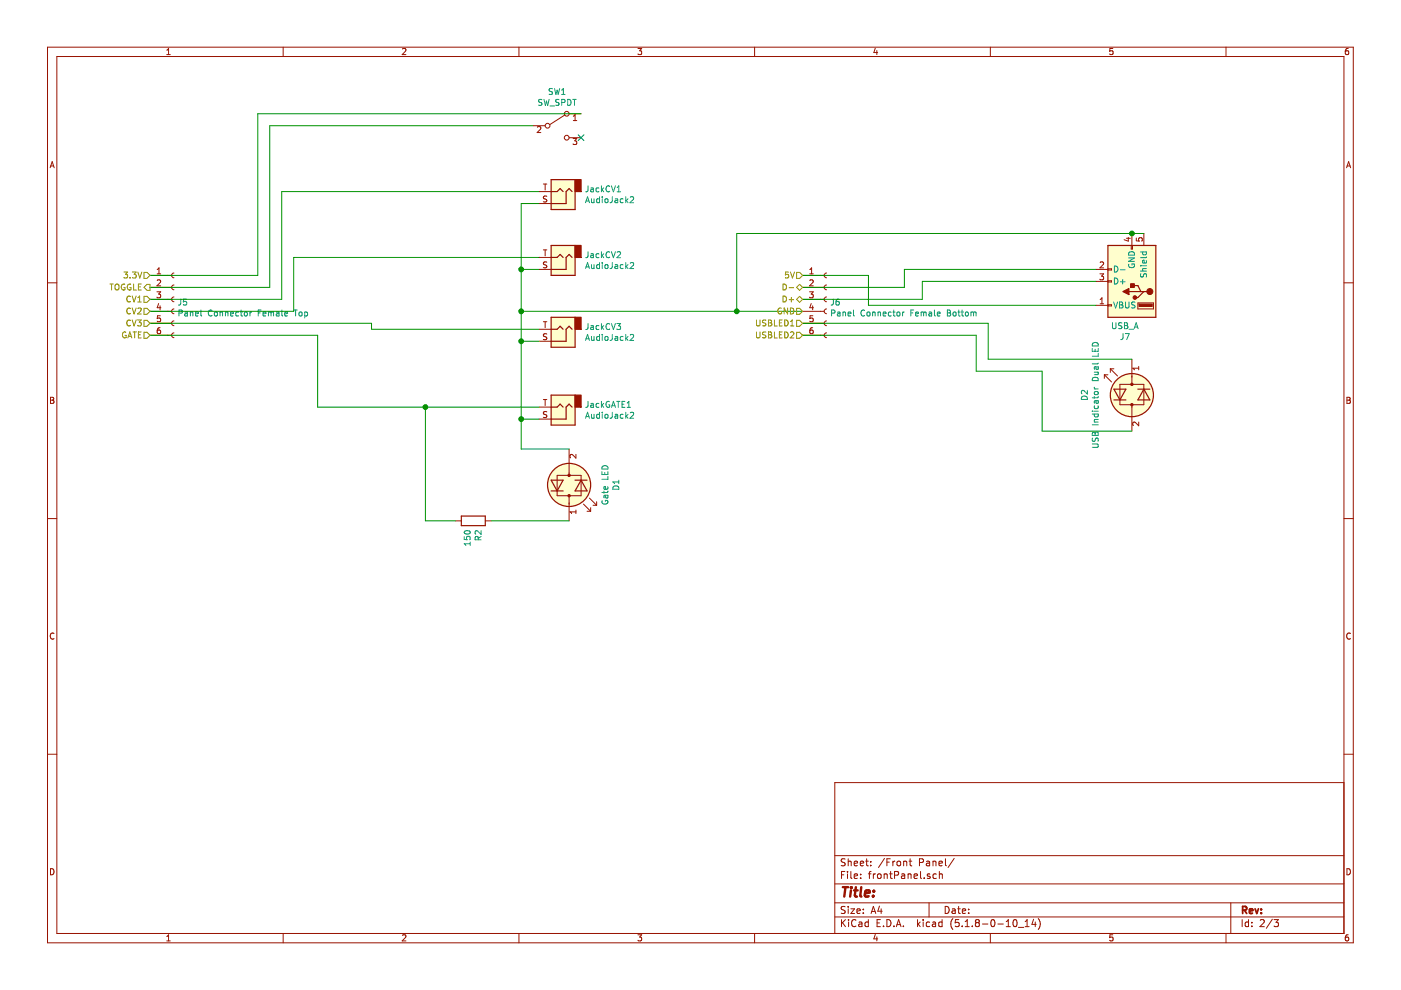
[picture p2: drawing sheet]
EESchema Schematic File Version 4
EELAYER 30 0
EELAYER END
$Descr A4 11693 8268
encoding utf-8
Sheet 2 3
Title ""
Date ""
Rev ""
Comp ""
Comment1 ""
Comment2 ""
Comment3 ""
Comment4 ""
$EndDescr
$Comp
L Connector:AudioJack2 J?
U 1 1
P 4700 1600
AR Path="/5FE9396A" Ref="J?"  Part="1" 
AR Path="/5FE79040/5FE9396A" Ref="JackCV1"  Part="1" 
F 0 "JackCV1" H 4520 1583 50  0000 R CNN
F 1 "AudioJack2" H 4520 1674 50  0000 R CNN
F 2 "Connector_Audio:Jack_3.5mm_Ledino_KB3SPRS_Horizontal" H 4700 1600 50  0001 C CNN
F 3 "~" H 4700 1600 50  0001 C CNN
	1    4700 1600
	-1   0    0    1   
$EndComp
$Comp
L Connector:AudioJack2 J?
U 1 1
P 4700 2150
AR Path="/5FE93970" Ref="J?"  Part="1" 
AR Path="/5FE79040/5FE93970" Ref="JackCV2"  Part="1" 
F 0 "JackCV2" H 4520 2133 50  0000 R CNN
F 1 "AudioJack2" H 4520 2224 50  0000 R CNN
F 2 "Connector_Audio:Jack_3.5mm_Ledino_KB3SPRS_Horizontal" H 4700 2150 50  0001 C CNN
F 3 "~" H 4700 2150 50  0001 C CNN
	1    4700 2150
	-1   0    0    1   
$EndComp
$Comp
L Connector:AudioJack2 J?
U 1 1
P 4700 2750
AR Path="/5FE93976" Ref="J?"  Part="1" 
AR Path="/5FE79040/5FE93976" Ref="JackCV3"  Part="1" 
F 0 "JackCV3" H 4520 2733 50  0000 R CNN
F 1 "AudioJack2" H 4520 2824 50  0000 R CNN
F 2 "Connector_Audio:Jack_3.5mm_Ledino_KB3SPRS_Horizontal" H 4700 2750 50  0001 C CNN
F 3 "~" H 4700 2750 50  0001 C CNN
	1    4700 2750
	-1   0    0    1   
$EndComp
$Comp
L Connector:AudioJack2 J?
U 1 1
P 4700 3400
AR Path="/5FE9397C" Ref="J?"  Part="1" 
AR Path="/5FE79040/5FE9397C" Ref="JackGATE1"  Part="1" 
F 0 "JackGATE1" H 4520 3383 50  0000 R CNN
F 1 "AudioJack2" H 4520 3474 50  0000 R CNN
F 2 "Connector_Audio:Jack_3.5mm_Ledino_KB3SPRS_Horizontal" H 4700 3400 50  0001 C CNN
F 3 "~" H 4700 3400 50  0001 C CNN
	1    4700 3400
	-1   0    0    1   
$EndComp
$Comp
L Device:LED_Dual_2pin D?
U 1 1
P 4750 4050
AR Path="/5FE93982" Ref="D?"  Part="1" 
AR Path="/5FD0E1E1/5FE93982" Ref="D?"  Part="1" 
AR Path="/5FE79040/5FE93982" Ref="D1"  Part="1" 
F 0 "D1" H 4750 4446 50  0000 C CNN
F 1 "Gate LED" H 4750 4355 50  0000 C CNN
F 2 "" H 4750 4050 50  0001 C CNN
F 3 "~" H 4750 4050 50  0001 C CNN
	1    4750 4050
	0    1    1    0   
$EndComp
$Comp
L Connector:USB_A J?
U 1 1
P 9450 2350
AR Path="/5FE93988" Ref="J?"  Part="1" 
AR Path="/5FD0E1E1/5FE93988" Ref="J?"  Part="1" 
AR Path="/5FE79040/5FE93988" Ref="J7"  Part="1" 
F 0 "J7" H 9507 2817 50  0000 C CNN
F 1 "USB_A" H 9507 2726 50  0000 C CNN
F 2 "" H 9600 2300 50  0001 C CNN
F 3 " ~" H 9600 2300 50  0001 C CNN
	1    9450 2350
	-1   0    0    1   
$EndComp
$Comp
L Device:LED_Dual_2pin D?
U 1 1
P 9450 3300
AR Path="/5FE9398E" Ref="D?"  Part="1" 
AR Path="/5FCAFED4/5FE9398E" Ref="D?"  Part="1" 
AR Path="/5FE79040/5FE9398E" Ref="D2"  Part="1" 
F 0 "D2" H 9450 3696 50  0000 C CNN
F 1 "USB Indicator Dual LED" H 9450 3605 50  0000 C CNN
F 2 "" H 9450 3300 50  0001 C CNN
F 3 "~" H 9450 3300 50  0001 C CNN
	1    9450 3300
	0    -1   -1   0   
$EndComp
Wire Wire Line
	9450 3600 8700 3600
Wire Wire Line
	4500 1700 4350 1700
Wire Wire Line
	4350 2250 4500 2250
Wire Wire Line
	4350 2250 4350 2600
Wire Wire Line
	4350 2850 4500 2850
Connection ~ 4350 2250
Wire Wire Line
	4350 2850 4350 3500
Wire Wire Line
	4350 3500 4500 3500
Connection ~ 4350 2850
Wire Wire Line
	4350 3500 4350 3750
Wire Wire Line
	4350 3750 4750 3750
Connection ~ 4350 3500
Wire Wire Line
	4100 4350 4750 4350
Wire Wire Line
	9550 1950 9450 1950
Wire Wire Line
	4350 1700 4350 2250
Text HLabel 1250 2500 0    50   Input ~ 0
CV1
Text HLabel 1250 2600 0    50   Input ~ 0
CV2
Text HLabel 1250 2700 0    50   Input ~ 0
CV3
Wire Wire Line
	3100 2750 4500 2750
Text HLabel 1250 2800 0    50   Input ~ 0
GATE
$Comp
L Device:R R?
U 1 1
P 3950 4350
AR Path="/5FE9EC1A" Ref="R?"  Part="1" 
AR Path="/5FD0E1E1/5FE9EC1A" Ref="R?"  Part="1" 
AR Path="/5FE79040/5FE9EC1A" Ref="R2"  Part="1" 
F 0 "R2" H 4020 4396 50  0000 L CNN
F 1 "150" H 4020 4305 50  0000 L CNN
F 2 "" V 3880 4350 50  0001 C CNN
F 3 "~" H 3950 4350 50  0001 C CNN
	1    3950 4350
	0    1    1    0   
$EndComp
Wire Wire Line
	3800 4350 3550 4350
Wire Wire Line
	3550 4350 3550 3400
Connection ~ 3550 3400
Wire Wire Line
	3550 3400 4500 3400
NoConn ~ 4850 1150
$Comp
L Connector:Conn_01x06_Female J6
U 1 1
P 6900 2500
F 0 "J6" H 6928 2476 50  0000 L CNN
F 1 "Panel Connector Female Bottom" H 6928 2385 50  0000 L CNN
F 2 "" H 6900 2500 50  0001 C CNN
F 3 "~" H 6900 2500 50  0001 C CNN
	1    6900 2500
	1    0    0    -1  
$EndComp
$Comp
L Connector:Conn_01x06_Female J5
U 1 1
P 1450 2500
F 0 "J5" H 1478 2476 50  0000 L CNN
F 1 "Panel Connector Female Top" H 1478 2385 50  0000 L CNN
F 2 "" H 1450 2500 50  0001 C CNN
F 3 "~" H 1450 2500 50  0001 C CNN
	1    1450 2500
	1    0    0    -1  
$EndComp
Wire Wire Line
	1250 2300 2150 2300
Text HLabel 1250 2300 0    50   Input ~ 0
3.3V
Text HLabel 6700 2300 0    50   Input ~ 0
5V
Text HLabel 6700 2400 0    50   BiDi ~ 0
D-
Text HLabel 6700 2500 0    50   BiDi ~ 0
D+
Text HLabel 6700 2600 0    50   Input ~ 0
GND
Text HLabel 6700 2700 0    50   Input ~ 0
USBLED1
Text HLabel 6700 2800 0    50   Input ~ 0
USBLED2
Text HLabel 1250 2400 0    50   Output ~ 0
TOGGLE
Wire Wire Line
	4850 950  2150 950 
Wire Wire Line
	2150 950  2150 2300
$Comp
L Switch:SW_SPDT SW?
U 1 1
P 4650 1050
AR Path="/5FEA45AB" Ref="SW?"  Part="1" 
AR Path="/5FE79040/5FEA45AB" Ref="SW1"  Part="1" 
F 0 "SW1" H 4650 1335 50  0000 C CNN
F 1 "SW_SPDT" H 4650 1244 50  0000 C CNN
F 2 "" H 4650 1050 50  0001 C CNN
F 3 "~" H 4650 1050 50  0001 C CNN
	1    4650 1050
	1    0    0    -1  
$EndComp
Wire Wire Line
	1250 2400 2250 2400
Wire Wire Line
	2250 2400 2250 1050
Wire Wire Line
	2250 1050 4450 1050
Wire Wire Line
	1250 2500 2350 2500
Wire Wire Line
	2350 2500 2350 1600
Wire Wire Line
	2350 1600 4500 1600
Wire Wire Line
	2450 2600 2450 2150
Wire Wire Line
	2450 2150 4500 2150
Wire Wire Line
	3100 2750 3100 2700
Wire Wire Line
	3100 2700 1250 2700
Wire Wire Line
	2650 3400 2650 2800
Wire Wire Line
	2650 2800 1250 2800
Wire Wire Line
	2650 3400 3550 3400
Wire Wire Line
	1250 2600 2450 2600
Wire Wire Line
	6700 2600 6150 2600
Connection ~ 4350 2600
Wire Wire Line
	4350 2600 4350 2850
Wire Wire Line
	9450 1950 6150 1950
Wire Wire Line
	6150 1950 6150 2600
Connection ~ 9450 1950
Connection ~ 6150 2600
Wire Wire Line
	6150 2600 4350 2600
Wire Wire Line
	6700 2400 7550 2400
Wire Wire Line
	7550 2400 7550 2250
Wire Wire Line
	7550 2250 9150 2250
Wire Wire Line
	7700 2500 7700 2350
Wire Wire Line
	7700 2350 9150 2350
Wire Wire Line
	7250 2300 7250 2550
Wire Wire Line
	7250 2550 9150 2550
Wire Wire Line
	9450 3000 8250 3000
Wire Wire Line
	8250 3000 8250 2700
Wire Wire Line
	8250 2700 6700 2700
Wire Wire Line
	8700 3600 8700 3100
Wire Wire Line
	8700 3100 8150 3100
Wire Wire Line
	8150 3100 8150 2800
Wire Wire Line
	8150 2800 6700 2800
Wire Wire Line
	6700 2500 7700 2500
Wire Wire Line
	6700 2300 7250 2300
$EndSCHEMATC
